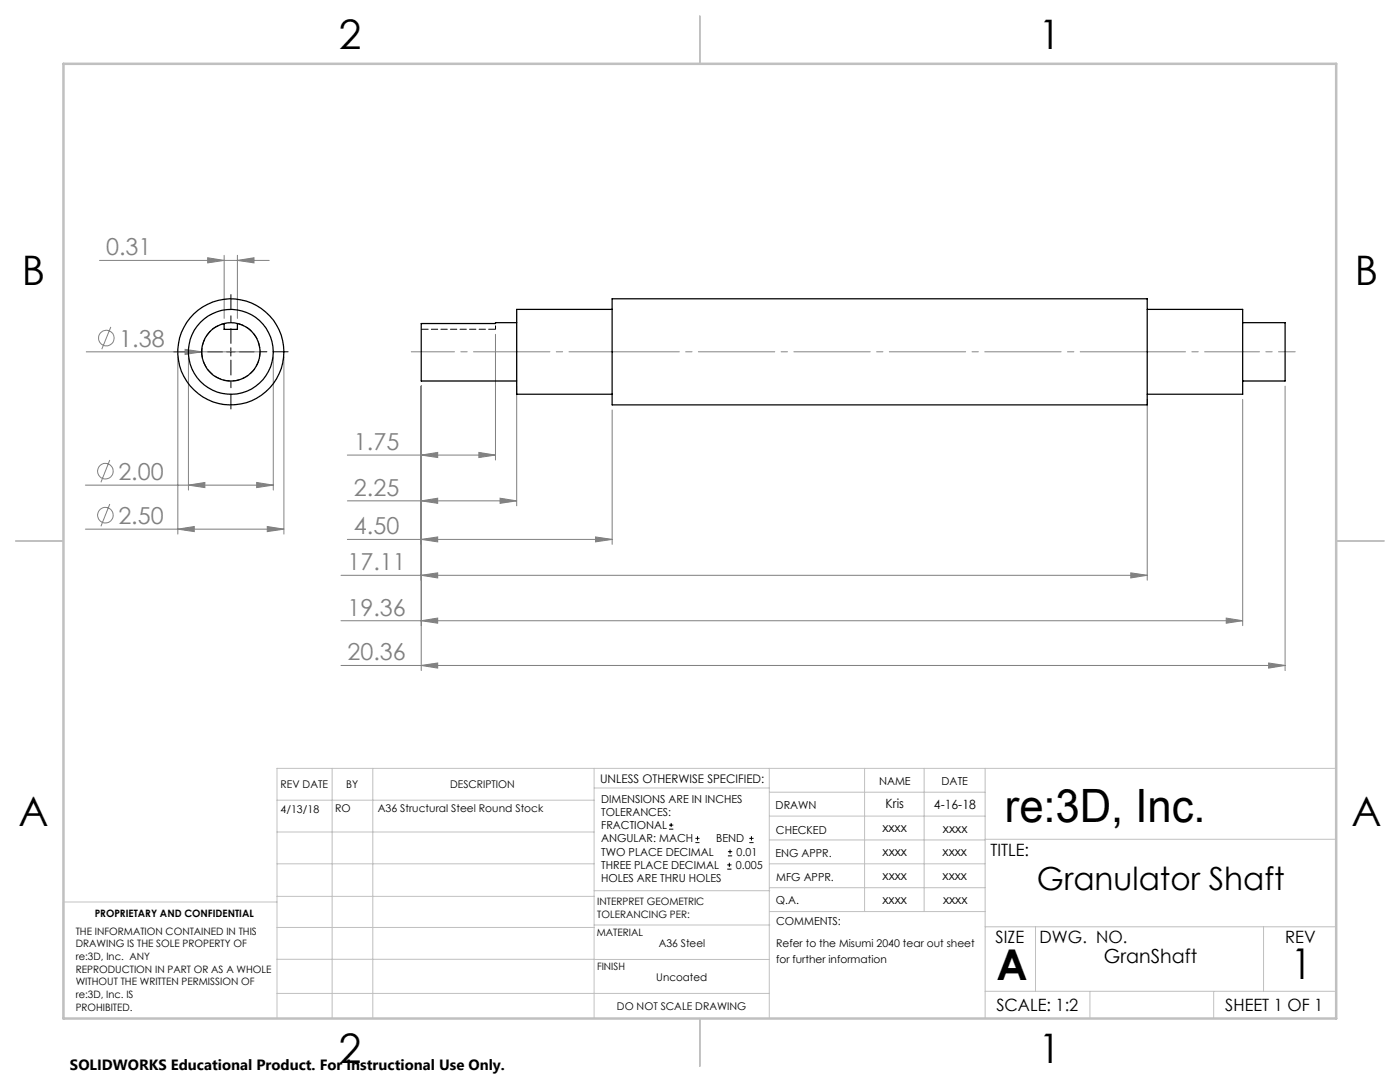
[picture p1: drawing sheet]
<svg xmlns="http://www.w3.org/2000/svg" width="279mm" height="216mm" viewBox="0 0 279 216" stroke-linecap="round" stroke-linejoin="round" font-family="sans-serif">
<g fill="none" stroke="#808080" stroke-width=".2">
<path d="M19.9 52h33.8M41.5 51.4l3.2 .6-3.2 .5zM44.7 50.9v12.6M47.4 52l3.3-.6v1.1zM47.4 50.9v12.6M17.2 70.2h34.7M22.1 65.2l-1.8 4.5M35.5 71.2v35.4M36.9 69.7l3.4 .5-3.4 .5zM37.6 71.2v26.6M54.5 71.2v26.6M56.7 71.2v35.4"/>
<path d="M84.1 77v56.8M98.9 66.7v25.1M103.1 77v23.9M229 79.7v36.1M248 79.7v45.1M256.5 77v56.8M17 96.8h37.5M21.9 91.8l-1.8 4.4M37.6 96.8l3.3-.5v1zM51.2 96.3l3.3 .5-3.3 .5zM69.3 90.8h29.6M69.3 99.9h33.8"/>
<path d="M84.1 90.8l3.2-.5v1zM84.1 99.9l3.2-.5v1zM95.6 90.3l3.3 .5-3.3 .5zM99.8 99.4l3.3 .5-3.3 .5zM122.2 81.8v26.8M17 105.6h39.7M21.9 100.6l-1.8 4.4M35.5 105.6l3.3-.5v1zM53.3 105.1l3.4 .5-3.4 .5zM68.1 114.8h160.9M69.3 107.6h52.9M84.1 107.6l3.2-.5v1z"/>
<path d="M84.1 114.8l3.2-.5v1zM118.9 107.1l3.3 .5-3.3 .5zM225.7 114.3l3.3 .5-3.3 .5zM68.1 123.9h179.9M68.1 132.8h188.4M84.1 123.9l3.2-.6v1.1zM84.1 132.8l3.2-.5v1zM244.7 123.3l3.3 .6-3.3 .5zM253.2 132.3l3.3 .5-3.3 .5z"/>
<circle cx="21.2" cy="67.5" r="1.56"/>
<circle cx="21" cy="94" r="1.56"/>
<circle cx="21" cy="102.8" r="1.55"/>
</g>
<g fill="none" stroke="#000" stroke-width=".2">
<path d="M45.2 70.2h1.7M46.1 69.4v1.6M133.5 165.5h.9M133.5 164.6h.9M133.9 164.2v.8M138.8 168.1h.8M138.8 167.3h.8M139.2 166.9v.8M145.1 173.4h.9M145.1 172.6h.9M145.3 170.8h.8M145.3 169.9h.8"/>
<path d="M145.6 172.2v.8M145.7 169.5v.9M149.5 168.1h.9M149.5 167.3h.9M150 166.9v.8"/>
</g>
<path d="M44.4 70.2h-9.7M46.1 68.5v-9.7M46.1 71.9v9.7M47.8 70.2h9.7" fill="none" stroke="#000" stroke-width=".2" stroke-dasharray="15.2 1.3 1.3 1.3" stroke-dashoffset="12.3"/>
<path d="M122.2 70.2h106.8" fill="none" stroke="#808080" stroke-width=".2" stroke-dasharray="15.2 1.3 1.3 1.3" stroke-dashoffset="1.8"/>
<path d="M82.1 70.2h40.1" fill="none" stroke="#808080" stroke-width=".2" stroke-dasharray="15.2 1.3 1.3 1.3" stroke-dashoffset="6.6"/>
<path d="M248 70.2h-19" fill="none" stroke="#808080" stroke-width=".2" stroke-dasharray="15.2 1.3 1.3 1.3" stroke-dashoffset="7.6"/>
<path d="M258.5 70.2h-10.5" fill="none" stroke="#808080" stroke-width=".2" stroke-dasharray="15.2 1.3 1.3 1.3" stroke-dashoffset="11.9"/>
<g fill="none" stroke="#c0c0c0" stroke-width=".2">
<path d="M55.3 159.7h63.3M66.3 153.3v49.9M74.4 153.3v49.9M118.6 153.3v49.9M118.6 157.2h34.9M153.5 153.3v49.9M153.5 158.1h43.1M172.5 153.3v28.6M184.4 153.3v28.6M196.6 153.3v49.9M266.7 153.3h-211.4v49.9M55.3 178.9h63.3"/>
<path d="M55.3 172.4h63.3M55.3 166h63.3M55.3 180h-42.7v23.2M118.6 177.7h35M153.5 167.6h43.1M153.5 162.8h43.1M153.5 172.4h43.1M153.5 177.1h43.1M196.6 167.5h70.1M55.3 198.2h98.2M55.3 191.4l98.2 .1M55.3 185.1h63.3"/>
<path d="M118.6 184.6h35M153.6 181.9h43M196.6 197.8h70.1M196.6 184.9h70.1M206.7 184.9v12.9M217.5 197.8v5.4M242.2 197.8v5.4M252.2 184.9v12.9"/>
</g>
<path d="M139.7 3.2v9.5M3.1 107.9h9.6M266.7 107.9h9.5M139.7 203.2v9.6" fill="none" stroke="#c0c0c0" stroke-width=".25"/>
<path d="M12.7 12.7h254v190.5h-254z" fill="none" stroke="#c0c0c0" stroke-width=".5"/>
<g fill="#808080">
<path d="M36.9 69.7l3.4 .5-3.4 .5z"/>
<path d="M35.5 105.6l3.3-.5v1zM53.3 105.1l3.4 .5-3.4 .5zM37.6 96.8l3.3-.5v1zM51.2 96.3l3.3 .5-3.3 .5zM41.5 51.4l3.2 .6-3.2 .5zM47.4 52l3.3-.6v1.1zM84.1 90.8l3.2-.5v1zM95.6 90.3l3.3 .5-3.3 .5zM84.1 99.9l3.2-.5v1zM99.8 99.4l3.3 .5-3.3 .5zM84.1 107.6l3.2-.5v1zM118.9 107.1l3.3 .5-3.3 .5zM84.1 114.8l3.2-.5v1zM225.7 114.3l3.3 .5-3.3 .5zM84.1 123.9l3.2-.6v1.1zM244.7 123.3l3.3 .6-3.3 .5zM84.1 132.8l3.2-.5v1zM253.2 132.3l3.3 .5-3.3 .5z"/>
</g>
<g fill="none" stroke="#000" stroke-width=".25">
<path d="M122.2 59.6h106.8v21.2h-106.8zM44.7 64.6a5.8 5.8 0 0 0-3.4 8.9 5.8 5.8 0 0 0 9.6 0 5.8 5.8 0 0 0-3.5-8.9M44.7 64.6a5 5 0 0 1 2.7 0M44.7 64.6v1.1h2.7v-1.1M103.1 64.4h-4.2v.2h-14.8v11.4h19M122.2 61.7h-19.1v17h19.1M229 61.7h19v17h-19M248 64.4h8.5v11.6h-8.5"/>
<circle cx="46.1" cy="70.2" r="10.6"/>
<circle cx="46.1" cy="70.2" r="8.5"/>
</g>
<path d="M40.3 70.2a5.8 5.8 0 0 1 4.5-5.7" fill="none" stroke="#000" stroke-width=".2" stroke-dasharray="1.3 .6" stroke-dashoffset=".5"/>
<path d="M47.4 64.5a5.8 5.8 0 0 1 4.4 6.6 5.8 5.8 0 0 1-6.2 4.9 5.8 5.8 0 0 1-5.3-5.8" fill="none" stroke="#000" stroke-width=".2" stroke-dasharray="1.3 .6"/>
<path d="M98.9 65.7v-1.2" fill="none" stroke="#000" stroke-width=".2" stroke-dasharray="1.3 .6" stroke-dashoffset=".6"/>
<path d="M98.9 65.7h-14.8" fill="none" stroke="#000" stroke-width=".2" stroke-dasharray="1.3 .6" stroke-dashoffset="-.1"/>
<text font-size="9.2" x="200.5" y="164.1">re:3D, Inc.</text>
<g font-size="8.5">
<text x="198.9" y="195.5">A</text>
<text x="257.6" y="195.4">1</text>
</g>
<g font-size="8.1">
<text x="67.6" y="9.7">2</text>
<text x="207.3" y="9.7">1</text>
<text x="4.4" y="57">B</text>
<text x="270.4" y="57">B</text>
<text x="3.7" y="164.9">A</text>
<text x="269.7" y="164.9">A</text>
<text x="67.6" y="212.2">2</text>
<text x="207.3" y="212.2">1</text>
</g>
<text font-size="6.3" x="206.9" y="177.5">Granulator Shaft</text>
<g font-size="4.7" fill="#808080">
<text x="21.2" y="50.9">0.31</text>
<text x="23.8" y="69.2">1.38</text>
<text x="70.6" y="89.8">1.75</text>
<text x="23.6" y="95.7">2.00</text>
<text x="70.6" y="98.9">2.25</text>
<text x="23.6" y="104.5">2.50</text>
<text x="70.6" y="106.6">4.50</text>
<text x="69.3" y="113.8">17.11</text>
<text x="69.3" y="122.8">19.36</text>
<text x="69.3" y="131.8">20.36</text>
</g>
<text font-size="3.9" x="220.3" y="192.1">GranShaft</text>
<g font-size="3.4">
<text x="197.7" y="170.8">TITLE:</text>
<text x="198.7" y="188.1">SIZE</text>
<text x="207.5" y="188.1">DWG. NO.</text>
<text x="256.5" y="188.2">REV</text>
<text x="198.8" y="201.7">SCALE: 1:2</text>
<text x="244.5" y="201.7">SHEET 1 OF 1</text>
</g>
<text font-size="3" x="14" y="213.5">SOLIDWORKS Educational Product. For Instructional Use Only.</text>
<g font-size="2.5">
<text x="176.7" y="161.3">Kris</text>
<text x="186.4" y="161.4">4-16-18</text>
<text x="176.1" y="166.1">xxxx</text>
<text x="188.2" y="166.2">xxxx</text>
<text x="176.1" y="170.8">xxxx</text>
<text x="188.1" y="170.8">xxxx</text>
<text x="176.1" y="175.6">xxxx</text>
<text x="188.1" y="175.6">xxxx</text>
<text x="176.1" y="180.4">xxxx</text>
<text x="188.2" y="180.3">xxxx</text>
</g>
<text font-size="2.4" x="119.8" y="156.2">UNLESS OTHERWISE SPECIFIED:</text>
<g font-size="2.2">
<text x="120" y="160.1">DIMENSIONS ARE IN INCHES</text>
<text x="154.8" y="161.4">DRAWN</text>
<text x="175.4" y="156.6">NAME</text>
<text x="187.9" y="156.7">DATE</text>
<text x="120" y="162.8">TOLERANCES:</text>
<text x="120" y="165.4">FRACTIONAL</text>
<text x="154.9" y="166.3">CHECKED</text>
<text x="120" y="173.4">THREE PLACE DECIMAL</text>
<text x="120" y="168.1">ANGULAR: MACH</text>
<text x="120" y="170.7">TWO PLACE DECIMAL</text>
<text x="142.9" y="168.1">BEND</text>
<text x="146.9" y="173.4">0.005</text>
<text x="147" y="170.7">0.01</text>
<text x="154.8" y="171">ENG APPR.</text>
<text x="120" y="176">HOLES ARE THRU HOLES</text>
<text x="154.9" y="175.7">MFG APPR.</text>
<text x="154.9" y="180.4">Q.A.</text>
<text x="154.9" y="184.6">COMMENTS:</text>
</g>
<g font-size="2.1">
<text x="56" y="157.2">REV DATE</text>
<text x="69.1" y="157.2">BY</text>
<text x="89.8" y="157.2">DESCRIPTION</text>
<text x="56" y="162.2">4/13/18</text>
<text x="66.9" y="162.1">RO</text>
<text x="75.4" y="162.1">A36 Structural Steel Round Stock</text>
<text x="131.5" y="189">A36 Steel</text>
<text x="154.9" y="189">Refer to the Misumi 2040 tear out sheet</text>
<text x="131" y="195.8">Uncoated</text>
<text x="154.9" y="192.1">for further information</text>
<text x="123.1" y="201.6">DO NOT SCALE DRAWING</text>
</g>
<g font-size="2">
<text x="18.9" y="182.9">PROPRIETARY AND CONFIDENTIAL</text>
<text x="119.2" y="180.6">INTERPRET GEOMETRIC</text>
<text x="119.2" y="183.1">TOLERANCING PER:</text>
<text x="15.1" y="186.5">THE INFORMATION CONTAINED IN THIS</text>
<text x="15.1" y="189">DRAWING IS THE SOLE PROPERTY OF</text>
<text x="15.1" y="191.6">re:3D, Inc. ANY</text>
<text x="119.1" y="186.7">MATERIAL</text>
<text x="15.1" y="194.1">REPRODUCTION IN PART OR AS A WHOLE</text>
<text x="15.1" y="196.6">WITHOUT THE WRITTEN PERMISSION OF</text>
<text x="119.1" y="193.5">FINISH</text>
<text x="15.1" y="199.1">re:3D, Inc. IS</text>
<text x="15.1" y="201.7">PROHIBITED.</text>
</g>
</svg>
